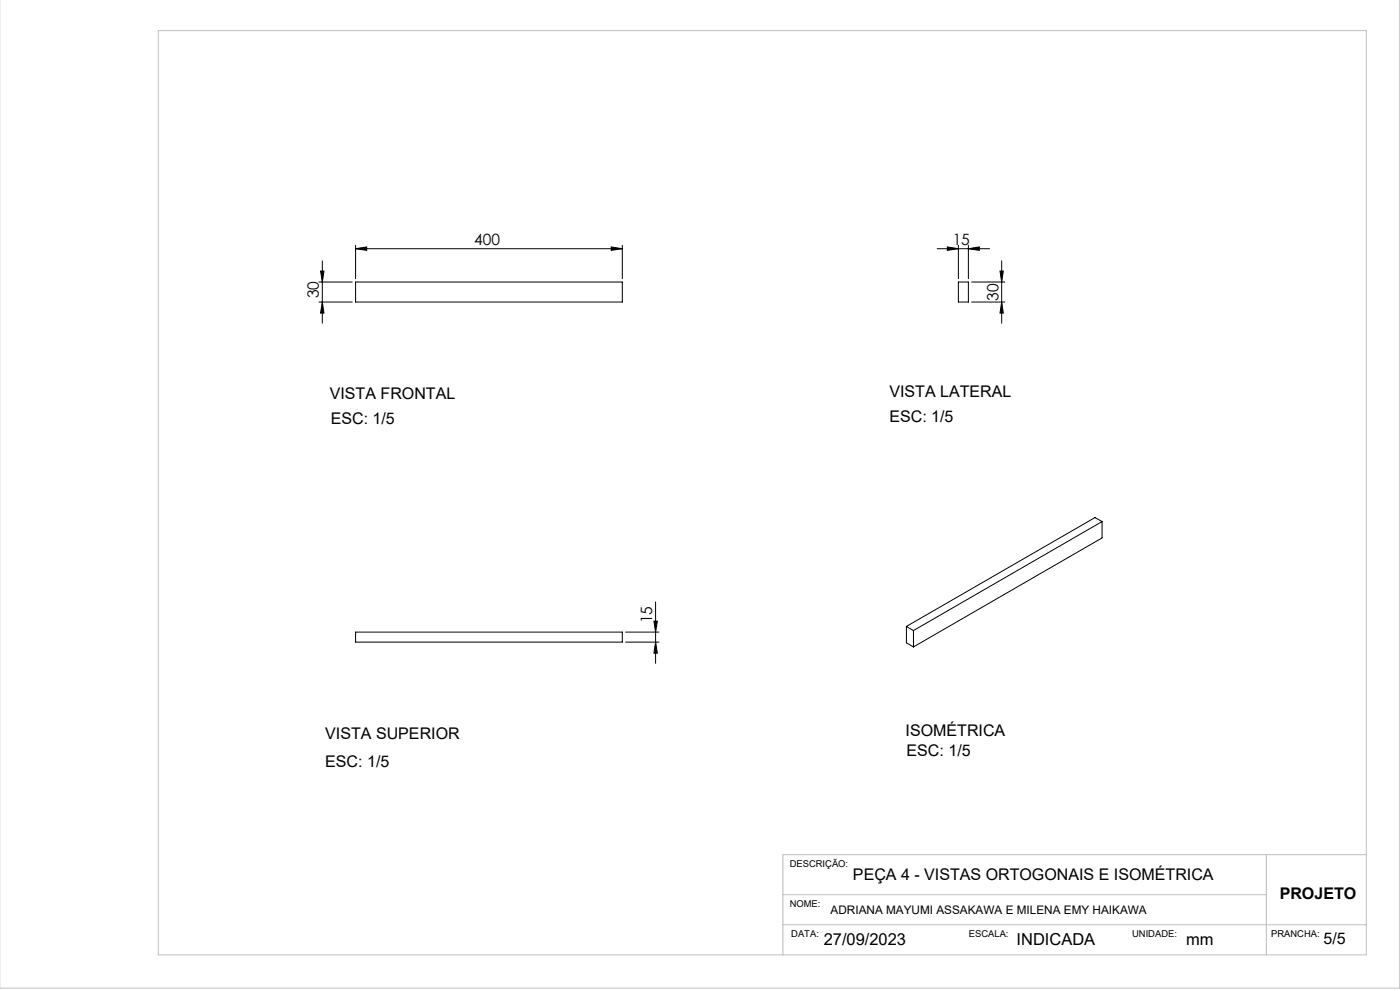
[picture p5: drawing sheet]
<svg xmlns="http://www.w3.org/2000/svg" width="420mm" height="297mm" viewBox="0 0 420 297" stroke-linecap="round" stroke-linejoin="round" font-family="sans-serif">
<g fill="none" stroke="#000" stroke-width=".3">
<path d="M96.7 78.2v18.7M106.7 74.5l3.3-.5v1zM106.7 73.5v10M106.7 74.5h80M183.4 74l3.3 .5-3.3 .5zM186.7 73.5v10M281.2 74.5h15.7M284.2 74l3.3 .5-3.3 .5zM287.5 73.5v10M290.5 74.5l3.3-.5v1zM290.5 73.5v10M300.5 78.2v18.7"/>
<path d="M95.7 90.5h10M95.7 84.5h10M96.2 81.2h1l-.5 3.3zM96.7 90.5l.5 3.3h-1zM106.7 84.5h80v6h-80zM287.5 84.5h3v6h-3zM291.5 90.5h10M291.5 84.5h10M300 81.2h1l-.5 3.3zM300.5 90.5l.5 3.3h-1zM330.6 156.3l-2.1-1.2-56.6 32.6M330.6 156.3l-56.6 32.7"/>
<path d="M330.6 156.3v4.9l-56.6 32.7M106.7 189.4h80v3h-80zM187.7 189.4h10M187.7 192.4h10M196.2 186.2h1l-.5 3.2zM196.7 192.4l.5 3.4h-1zM196.7 180.4v18.4M271.9 187.7l2.1 1.3M271.9 187.7v4.9l2.1 1.3M274 189v4.9"/>
</g>
<path d="M419.9 -.1v296.3h-420M47.5 9.2h362.4v277h-362.4zM379.9 256.1v30.1M409.9 256.1h-175v30.1M234.9 277.1h175M234.9 268.1h145" fill="none" stroke="#c0c0c0" stroke-width=".3"/>
<g fill="#000">
<path d="M106.7 74.5l3.3-.5v1zM183.4 74l3.3 .5-3.3 .5z"/>
<path d="M284.2 74l3.3 .5-3.3 .5zM290.5 74.5l3.3-.5v1z"/>
<path d="M96.2 81.2h1l-.5 3.3zM96.7 90.5l.5 3.3h-1zM196.2 186.2h1l-.5 3.2zM196.7 192.4l.5 3.4h-1z"/>
<path d="M300.5 90.5l.5 3.3h-1zM300 81.2h1l-.5 3.3z"/>
</g>
<g font-size="4.9">
<text x="247.1" y="283.2">27/09/2023</text>
<text x="305" y="283.2">INDICADA</text>
<text x="355.9" y="283.2">mm</text>
</g>
<g font-size="4.8">
<text x="98.9" y="119.6">VISTA FRONTAL</text>
<text x="266.8" y="119">VISTA LATERAL</text>
<text x="99.2" y="127">ESC: 1/5</text>
<text x="266.8" y="126.4">ESC: 1/5</text>
<text x="97.6" y="221.3">VISTA SUPERIOR</text>
<text x="271.7" y="220.7">ISOMÉTRICA</text>
<text x="272" y="226.7">ESC: 1/5</text>
<text x="97.6" y="229.9">ESC: 1/5</text>
<text x="255.9" y="263.7">PEÇA 4 - VISTAS ORTOGONAIS E ISOMÉTRICA</text>
<text x="383.9" y="269.5">PROJETO</text>
<text x="397.1" y="283">5/5</text>
</g>
<g font-size="4.7">
<text x="142.3" y="73.5">400</text>
<text x="285.8" y="73.5">15</text>
<text x="95.7" y="89.4" transform="rotate(-90 95.7 89.4)">30</text>
<text x="299.5" y="90.2" transform="rotate(-90 299.5 90.2)">30</text>
<text x="195.7" y="186.9" transform="rotate(-90 195.7 186.9)">15</text>
</g>
<text font-size="3.5" x="249.2" y="274">ADRIANA MAYUMI ASSAKAWA E MILENA EMY HAIKAWA</text>
<g font-size="2.8">
<text x="236.9" y="259.8">DESCRIÇÃO:</text>
<text x="236.9" y="272">NOME:</text>
<text x="237.4" y="280.8">DATA:</text>
<text x="290.7" y="280.8">ESCALA:</text>
<text x="339.6" y="280.8">UNIDADE:</text>
<text x="381.3" y="280.8">PRANCHA:</text>
</g>
</svg>
